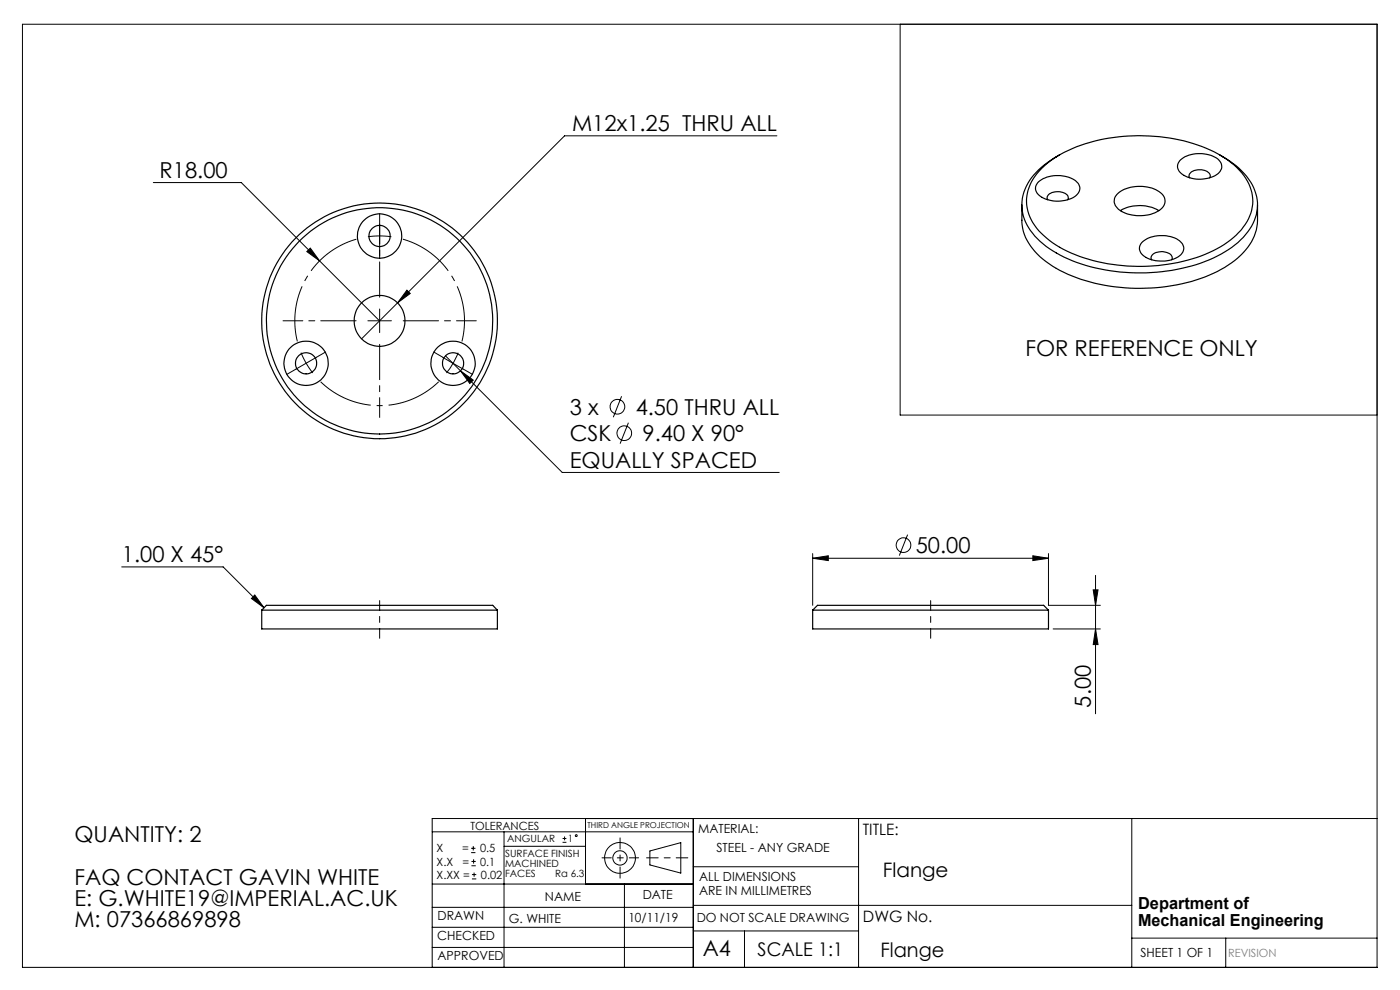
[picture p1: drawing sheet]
<svg xmlns="http://www.w3.org/2000/svg" width="297mm" height="210mm" viewBox="0 0 297 210" stroke-linecap="round" stroke-linejoin="round" font-family="sans-serif">
<g fill="none" stroke="#000" stroke-width=".21">
<path d="M4.8 5.1h287.3v200.1h-287.3zM191 5.1v82.9h101.1M32.5 38.7h18.7l29.3 29.4M164.8 28.8h-45l-43.1 43.1M65.8 52.6l2 2.7-2.7-1.9zM86.3 61.6l.7 .7-2.7 1.9zM93.9 75.8l2.2 1.3M94.5 75.5l24.8 24.7h46M96.1 77.1l-1.4 2M96.1 77.1l2.2 1.2M97.2 74.8l-1.1 2.3M97.7 78.7l2.7 1.9-.7 .7z"/>
<path d="M131.9 84.1l-1.8 4.4M133.3 89.7l-1.7 4.4M172.4 118.4l3.3-.5v1zM172.4 117.4v11M172.4 118.4h50M192.5 113.4l-1.7 4.5M219.1 117.9l3.3 .5-3.3 .5zM222.4 117.4v11h11M25.8 120.3h21.5l8.7 8.6M54 126.2l2 2.7-2.7-1.9zM223.4 133.4h10M231.9 125.1h1l-.5 3.3z"/>
<path d="M232.4 133.4l.5 3.3h-1zM232.4 122.1v29.3M91.7 176.5h55.4M99.9 179.9h1M100.4 179.5v.9M106.9 176.5v28.7M106.9 179.5h17.3M119.3 178.7h.9M119.3 177.9h.9M119.8 177.4v.9M124.2 173.6v13.9M147.1 173.6v31.6"/>
<path d="M182.1 173.6v31.6M240.1 173.6v31.6M292.1 173.6h-200.4v31.6M91.7 196.7h55.4M91.7 192.5h55.4M91.7 187.5h55.4M99.9 180.9h1M100 183.6h.9M100 182.7h.9M100.1 186.4h.9M100.1 185.5h.9M100.5 182.3v.9"/>
<path d="M100.6 185.1v.9M132.5 187.5v17.7M137.9 180.5l6.5-1.8v6.5l-6.5-1.7zM147.1 183.9h35M147.1 197.5h35M147.1 192h93M157.9 197.5v7.7M240.1 199h52M260 199v6.2M91.7 201h55.4"/>
<circle cx="131" cy="86.3" r="1.55"/>
<circle cx="132.4" cy="91.9" r="1.55"/>
<circle cx="191.7" cy="115.6" r="1.56"/>
<circle cx="122.2" cy="177.3" r=".2"/>
<circle cx="131.5" cy="182" r="1.52"/>
<circle cx="131.5" cy="182" r="3.3"/>
</g>
<path d="M145.9 182h-8.7" fill="none" stroke="#000" stroke-width=".21" stroke-dasharray="15.2 1.3 1.3 1.3" stroke-dashoffset="12.8"/>
<path d="M131.5 177.7v8.6" fill="none" stroke="#000" stroke-width=".21" stroke-dasharray="15.2 1.3 1.3 1.3" stroke-dashoffset="12.9"/>
<path d="M127.7 182h7.8" fill="none" stroke="#000" stroke-width=".21" stroke-dasharray="15.2 1.3 1.3 1.3" stroke-dashoffset="13.3"/>
<path d="M80.5 50l-2.5 .2M80.5 50l2.5 .2M65 77l1.3 2.1M65 77l-1.1-2.2" fill="none" stroke="#000" stroke-width=".21" stroke-dasharray="15.2 1.3 1.3 1.3" stroke-linecap="butt"/>
<path d="M75.6 50.7a18 18 0 0 0-12.5 21.7M98 72.4a18 18 0 0 0-12.5-21.7M68 81a18 18 0 0 0 25.1 0" fill="none" stroke="#000" stroke-width=".21" stroke-dasharray="15.2 1.3 1.3 1.3" stroke-dashoffset="3.3" stroke-linecap="butt"/>
<path d="M80.5 135.4v-8M197.4 135.4v-8" fill="none" stroke="#000" stroke-width=".21" stroke-dasharray="15.2 1.3 1.3 1.3" stroke-dashoffset="13.1"/>
<g fill="none" stroke="#000" stroke-width=".21" stroke-dasharray="15.2 1.3 1.3 1.3">
<path d="M80.5 50v-2.5M80.5 50v2.5M80.5 47.5v-2.2M80.5 52.5v2.3M62.8 78.3l-2 1.1M65 77l-2.2 1.3M65 77l2.1-1.2M67.1 75.8l2-1.1M80.5 68v-2.5M80.5 68h-2.5M80.5 68v2.5M80.5 68h2.5"/>
<path d="M94 75.8l-2-1.1M98.3 78.3l1.9 1.1"/>
</g>
<path d="M80.5 63v-15.5" fill="none" stroke="#000" stroke-width=".21" stroke-dasharray="15.2 1.3 1.3 1.3" stroke-dashoffset="7.7"/>
<path d="M75.5 68h-15.5M80.5 73v15.5M85.5 68h15.5" fill="none" stroke="#000" stroke-width=".21" stroke-dasharray="15.2 1.3 1.3 1.3" stroke-dashoffset="7.8"/>
<g fill="#000">
<path d="M54 126.2l2 2.7-2.7-1.9zM97.7 78.7l2 2.6 .7-.7zM86.3 61.6l-2 2.6 2.7-1.9zM65.8 52.6l-.7 .8 2.7 1.9zM172.4 118.4l3.3-.5v1zM219.1 117.9l3.3 .5-3.3 .5z"/>
<path d="M232.4 133.4l.5 3.3h-1zM231.9 125.1h1l-.5 3.3z"/>
</g>
<g fill="none" stroke="#000" stroke-width=".25">
<path d="M220.1 38.8a6.6 6.6 0 0 1 8.6 0 2.02 2.02 0 0 1-1.1 3.1 6.8 6.8 0 0 1-7.4-.7 1.72 1.72 0 0 1-.1-2.4zM221 35.7a27.7 27.7 0 0 1 16.3-6.7 36.1 36.1 0 0 1 21.8 4.1 12.4 12.4 0 0 1 6.6 8.4 9.9 9.9 0 0 1-4 8.9 29.1 29.1 0 0 1-16 5.9 36.1 36.1 0 0 1-21.7-4.3 12.3 12.3 0 0 1-6.1-7.9 9.4 9.4 0 0 1 3.1-8.4zM224.8 32.8a14.7 14.7 0 0 0-7.8 8.6 9.4 9.4 0 0 0 3.1 9.2 26.4 26.4 0 0 0 14.3 6.6 39.4 39.4 0 0 0 24.6-3.3 14.3 14.3 0 0 0 7.5-8.4 10 10 0 0 0-3.6-9.8l-2-1.5-2.2-1.4M250.3 34.1a6.7 6.7 0 0 1 8.3-.2 1.87 1.87 0 0 1-.5 3.2 6.6 6.6 0 0 1-8-.8 1.74 1.74 0 0 1 .2-2.2zM252.4 37.7a1.22 1.22 0 0 1 1.2-1.6 2.53 2.53 0 0 1 3.2 1.1l-.2 .5M216.8 43.5v3.2a11.6 11.6 0 0 0 5.8 9.3 35.6 35.6 0 0 0 21.7 5.1 32.6 32.6 0 0 0 17.7-5.9 11.1 11.1 0 0 0 4.8-8.5v-3.2M222.3 42.4a1.22 1.22 0 0 1 1.2-1.6 2.69 2.69 0 0 1 3.1 .9l-.1 .7M237.2 41a7.8 7.8 0 0 1 9.3 .2 2.29 2.29 0 0 1-1.1 3.7 8.1 8.1 0 0 1-8.1-.5 2.09 2.09 0 0 1-.1-3.4zM237.7 44.7a8.3 8.3 0 0 1 8.2 0M242.2 51.5a6.7 6.7 0 0 1 8.3-.2 1.94 1.94 0 0 1-.8 3.3 6.9 6.9 0 0 1-7.4-.7 1.72 1.72 0 0 1-.1-2.4zM244.3 55.1a1.22 1.22 0 0 1 1.2-1.6 2.75 2.75 0 0 1 3.1 .9v.7M55.5 129.4v4h50v-4"/>
<path d="M55.5 129.4h50M55.5 129.4l1-1h48l1 1M172.4 129.4v4h50v-4M172.4 129.4h50M172.4 129.4l1-1h48l1 1"/>
<circle cx="80.5" cy="50.1" r="4.7"/>
<circle cx="80.5" cy="50" r="2.26"/>
<circle cx="64.9" cy="77.1" r="4.7"/>
<circle cx="64.9" cy="77" r="2.25"/>
<circle cx="80.5" cy="68.1" r="5.4"/>
<circle cx="80.5" cy="68.1" r="24"/>
<circle cx="80.5" cy="68.1" r="25"/>
<circle cx="96.1" cy="77.1" r="4.7"/>
<circle cx="96.1" cy="77" r="2.25"/>
</g>
<g font-size="4.7">
<text x="121.4" y="27.8">M12x1.25 THRU ALL</text>
<text x="33.8" y="37.7">R18.00</text>
<text x="217.5" y="75.4">FOR REFERENCE ONLY</text>
<text x="120.9" y="88">3 x</text>
<text x="134.9" y="88">4.50 THRU ALL</text>
<text x="120.9" y="93.6">CSK</text>
<text x="136.3" y="93.6">9.40 X 90°</text>
<text x="120.9" y="99.2">EQUALLY SPACED</text>
<text x="25.9" y="119.2">1.00 X 45°</text>
<text x="194.3" y="117.3">50.00</text>
<text x="231.4" y="150.1" transform="rotate(-90 231.4 150.1)">5.00</text>
<text x="15.8" y="178.6">QUANTITY: 2</text>
<text x="15.8" y="187.7">FAQ CONTACT GAVIN WHITE</text>
<text x="15.8" y="192.2">E: G.WHITE19@IMPERIAL.AC.UK</text>
<text x="15.8" y="196.7">M: 07366869898</text>
<text x="149.1" y="202.9">A4</text>
</g>
<g font-size="4.2">
<text x="187.3" y="186">Flange</text>
<text x="186.8" y="203">Flange</text>
</g>
<text font-size="4" x="160.7" y="202.8">SCALE 1:1</text>
<g font-size="3.5">
<text x="241.4" y="192.8">Department of</text>
<text x="241.4" y="196.3">Mechanical Engineering</text>
</g>
<g font-size="3.3">
<text x="183" y="177.2">TITLE:</text>
<text x="183.1" y="195.7">DWG No.</text>
</g>
<g font-size="2.7">
<text x="148.1" y="176.7">MATERIAL:</text>
<text x="152" y="180.8">STEEL - ANY GRADE</text>
<text x="115.6" y="191">NAME</text>
<text x="136.3" y="190.8">DATE</text>
<text x="148.3" y="186.8">ALL DIMENSIONS</text>
<text x="148.3" y="189.8">ARE IN MILLIMETRES</text>
<text x="92.8" y="195.2">DRAWN</text>
<text x="107.9" y="195.7">G. WHITE</text>
<text x="133.3" y="195.6">10/11/19</text>
<text x="147.8" y="195.7">DO NOT SCALE DRAWING</text>
<text x="92.8" y="199.3">CHECKED</text>
<text x="92.8" y="203.6">APPROVED</text>
<text x="242" y="203">SHEET 1 OF 1</text>
</g>
<g font-size="2.4">
<text x="99.8" y="176">TOLERANCES</text>
<text x="92.6" y="180.8">X</text>
<text x="92.6" y="183.6">X.X</text>
<text x="98" y="180.8">=</text>
<text x="98.1" y="183.6">=</text>
<text x="101.8" y="180.8">0.5</text>
<text x="101.9" y="183.6">0.1</text>
<text x="92.6" y="186.4">X.XX =</text>
<text x="102" y="186.4">0.02</text>
</g>
<text font-size="2.4" fill="#808080" x="260.6" y="203">REVISION</text>
<g font-size="2.1">
<text x="107.6" y="178.6">ANGULAR</text>
<text x="120.5" y="178.6">1</text>
<text x="107.2" y="181.8">SURFACE FINISH</text>
<text x="107.2" y="183.9">MACHINED</text>
<text x="107.2" y="186">FACES</text>
<text x="117.8" y="186">Ra 6.3</text>
</g>
<text font-size="1.7" x="124.6" y="175.7">THIRD ANGLE PROJECTION</text>
</svg>
